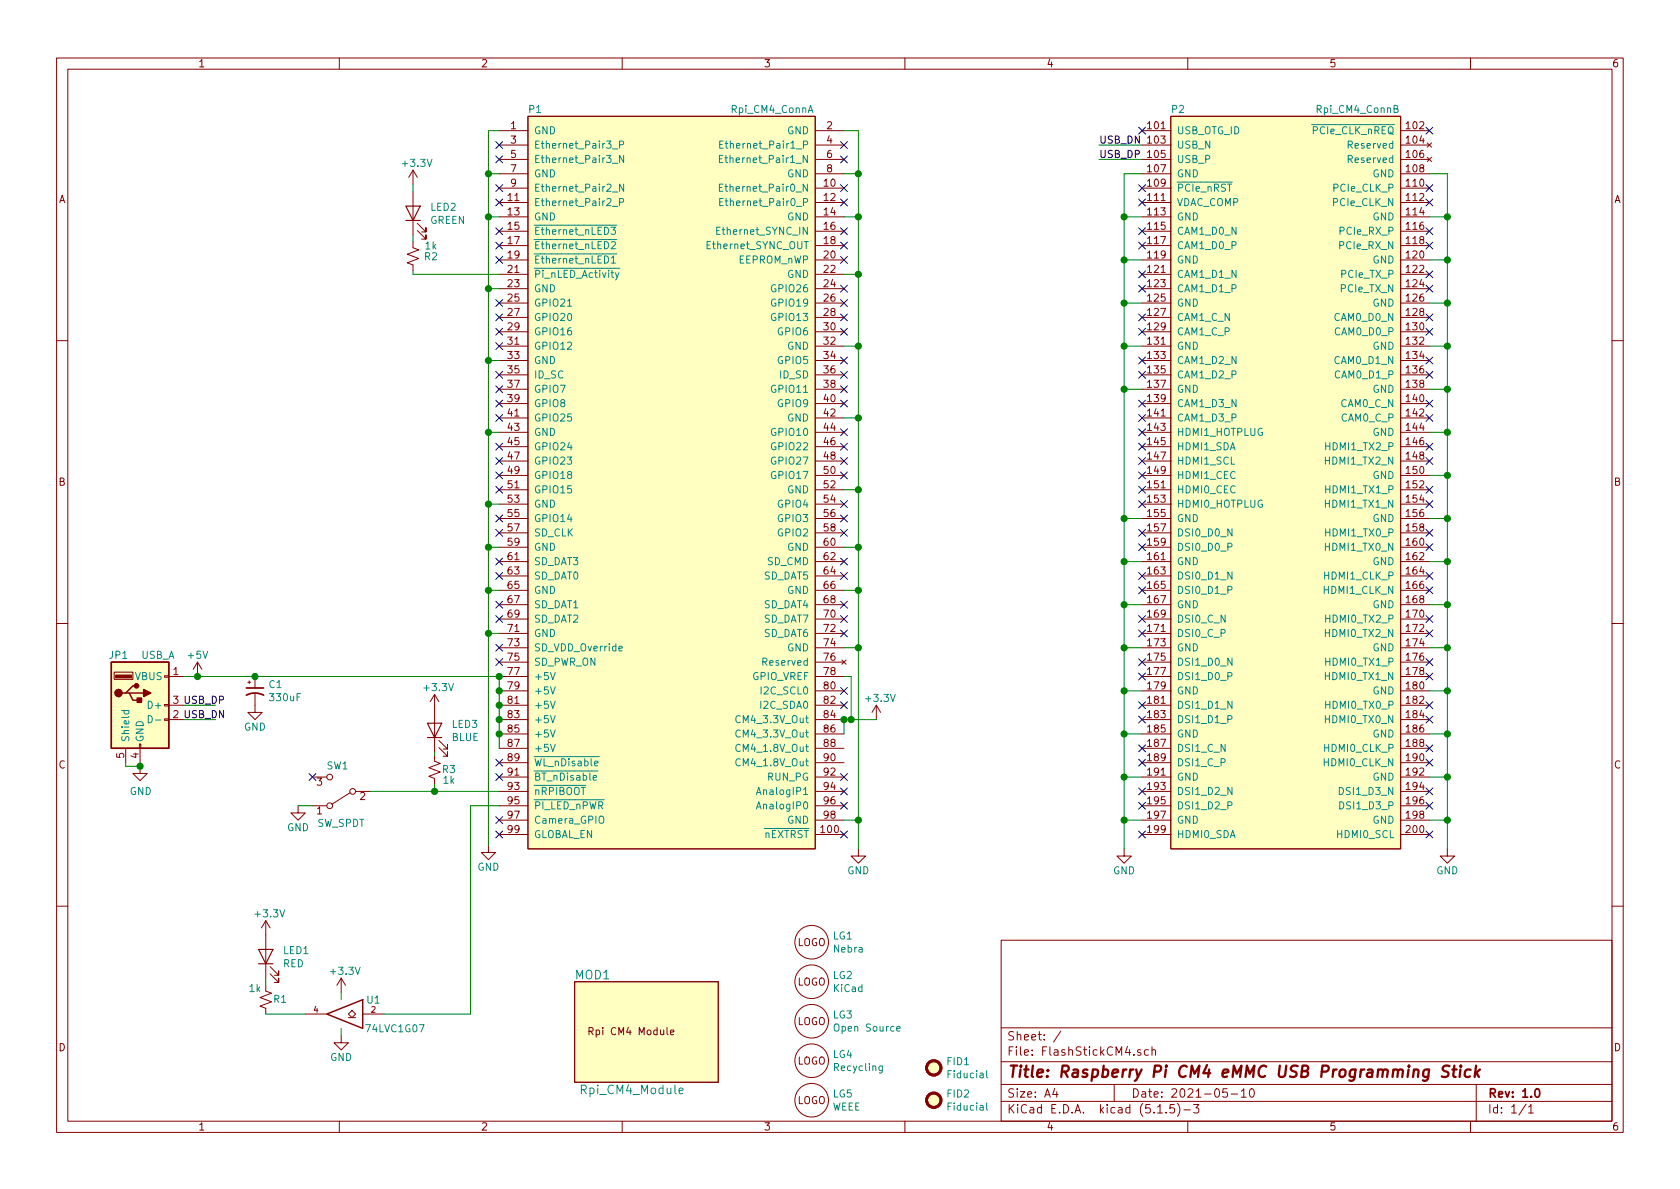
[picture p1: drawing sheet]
EESchema Schematic File Version 4
EELAYER 30 0
EELAYER END
$Descr A4 11693 8268
encoding utf-8
Sheet 1 1
Title "Raspberry Pi CM4 eMMC USB Programming Stick"
Date "2021-05-10"
Rev "1.0"
Comp ""
Comment1 ""
Comment2 ""
Comment3 ""
Comment4 ""
$EndDescr
Wire Wire Line
	7950 1100 7650 1100
Wire Wire Line
	7650 1000 7950 1000
Text Label 7650 1000 0    50   ~ 0
USB_DN
Text Label 7650 1100 0    50   ~ 0
USB_DP
$Comp
L FlashStickCM4:Rpi_CM4_ConnB P2
U 1 1
P 7950 900
F 0 "P2" H 8200 1050 50  0000 C CNN
F 1 "Rpi_CM4_ConnB" H 9450 1050 50  0000 C CNN
F 2 "FlashStickCM4:DF40HC(3.0)-100DS-0.4v-CM4B" H 9450 1040 50  0001 C CNN
F 3 "https://www.mouser.com/datasheet/2/185/DF40_CL0594_7710_6_00_2d-1613521.pdf" H 9450 1040 50  0001 C CNN
F 4 "Hirose" H 7950 900 50  0001 C CNN "Manufacturer"
F 5 "DF40HC(3.0)-100DS-0.4V(51" H 7950 900 50  0001 C CNN "Part Number"
F 6 "Board to Board & Mezzanine Connectors 100P 2R 3MM RECPT SMT VERT 0.4MM" H 7950 900 50  0001 C CNN "Description"
F 7 "https://www.mouser.com/ProductDetail/Hirose-Connector/DF40HC30-100DS-04V51?qs=%252BAZVS4b%2FkgIV%252B3vHYy2dCA%3D%3D" H 7950 900 50  0001 C CNN "Supplier Link"
	1    7950 900 
	1    0    0    -1  
$EndComp
Wire Wire Line
	7950 1200 7825 1200
Wire Wire Line
	7825 1200 7825 1500
Wire Wire Line
	7950 1500 7825 1500
Connection ~ 7825 1500
Wire Wire Line
	7825 1500 7825 1800
Wire Wire Line
	7950 1800 7825 1800
Connection ~ 7825 1800
Wire Wire Line
	7825 1800 7825 2100
Wire Wire Line
	7950 2100 7825 2100
Connection ~ 7825 2100
Wire Wire Line
	7825 2100 7825 2400
Wire Wire Line
	7950 2400 7825 2400
Connection ~ 7825 2400
Wire Wire Line
	7825 2400 7825 2700
Wire Wire Line
	7950 2700 7825 2700
Connection ~ 7825 2700
Wire Wire Line
	7825 2700 7825 3600
Wire Wire Line
	7950 3600 7825 3600
Connection ~ 7825 3600
Wire Wire Line
	7825 3600 7825 3900
Wire Wire Line
	7950 3900 7825 3900
Connection ~ 7825 3900
Wire Wire Line
	7825 3900 7825 4200
Wire Wire Line
	7950 4500 7825 4500
Connection ~ 7825 4500
Wire Wire Line
	7825 4500 7825 4800
Wire Wire Line
	7950 4200 7825 4200
Connection ~ 7825 4200
Wire Wire Line
	7825 4200 7825 4500
Wire Wire Line
	7950 4800 7825 4800
Connection ~ 7825 4800
Wire Wire Line
	7825 4800 7825 5100
Wire Wire Line
	7950 5100 7825 5100
Connection ~ 7825 5100
Wire Wire Line
	7825 5100 7825 5400
Wire Wire Line
	7950 5400 7825 5400
Connection ~ 7825 5400
Wire Wire Line
	7825 5400 7825 5700
Wire Wire Line
	7950 5700 7825 5700
Connection ~ 7825 5700
Wire Wire Line
	7825 5700 7825 5900
$Comp
L power:GND #PWR019
U 1 1
P 7825 5900
F 0 "#PWR019" H 7825 5650 50  0001 C CNN
F 1 "GND" H 7825 5750 50  0000 C CNN
F 2 "" H 7825 5900 50  0001 C CNN
F 3 "" H 7825 5900 50  0001 C CNN
	1    7825 5900
	1    0    0    -1  
$EndComp
Wire Wire Line
	9950 1200 10075 1200
Wire Wire Line
	10075 1200 10075 1500
Wire Wire Line
	9950 1500 10075 1500
Connection ~ 10075 1500
Wire Wire Line
	10075 1500 10075 1800
Wire Wire Line
	9950 1800 10075 1800
Connection ~ 10075 1800
Wire Wire Line
	10075 1800 10075 2100
Wire Wire Line
	9950 2100 10075 2100
Connection ~ 10075 2100
Wire Wire Line
	10075 2100 10075 2400
Wire Wire Line
	9950 2400 10075 2400
Connection ~ 10075 2400
Wire Wire Line
	10075 2400 10075 2700
Wire Wire Line
	9950 2700 10075 2700
Connection ~ 10075 2700
Wire Wire Line
	10075 2700 10075 3000
Wire Wire Line
	9950 3000 10075 3000
Connection ~ 10075 3000
Wire Wire Line
	10075 3000 10075 3300
Wire Wire Line
	9950 3300 10075 3300
Connection ~ 10075 3300
Wire Wire Line
	10075 3300 10075 3600
Wire Wire Line
	9950 3600 10075 3600
Connection ~ 10075 3600
Wire Wire Line
	10075 3600 10075 3900
Wire Wire Line
	9950 3900 10075 3900
Connection ~ 10075 3900
Wire Wire Line
	10075 3900 10075 4200
Wire Wire Line
	9950 4200 10075 4200
Connection ~ 10075 4200
Wire Wire Line
	10075 4200 10075 4500
Wire Wire Line
	9950 4500 10075 4500
Connection ~ 10075 4500
Wire Wire Line
	10075 4500 10075 4800
Wire Wire Line
	9950 4800 10075 4800
Connection ~ 10075 4800
Wire Wire Line
	10075 4800 10075 5100
Wire Wire Line
	9950 5100 10075 5100
Connection ~ 10075 5100
Wire Wire Line
	10075 5100 10075 5400
Wire Wire Line
	9950 5400 10075 5400
Connection ~ 10075 5400
Wire Wire Line
	10075 5400 10075 5700
Wire Wire Line
	9950 5700 10075 5700
Connection ~ 10075 5700
Wire Wire Line
	10075 5700 10075 5900
$Comp
L power:GND #PWR020
U 1 1
P 10075 5900
F 0 "#PWR020" H 10075 5650 50  0001 C CNN
F 1 "GND" H 10075 5750 50  0000 C CNN
F 2 "" H 10075 5900 50  0001 C CNN
F 3 "" H 10075 5900 50  0001 C CNN
	1    10075 5900
	1    0    0    -1  
$EndComp
$Comp
L FlashStickCM4:Rpi_CM4_Module MOD1
U 1 1
P 4000 6825
F 0 "MOD1" H 4125 6875 60  0000 C CNN
F 1 "Rpi_CM4_Module" H 4400 6075 60  0000 C CNN
F 2 "FlashStickCM4:RPi_Compute_Module_4" H 4200 6875 60  0001 L CNN
F 3 "https://datasheets.raspberrypi.org/cm4/cm4-datasheet.pdf" H 4200 6675 60  0001 L CNN
F 4 "Raspberry COMPUTE 4, 2GB RAM, 32GB EMMC, WIFI" H 4000 6825 50  0001 C CNN "Description"
F 5 "Raspberry Pi" H 4000 6825 50  0001 C CNN "Manufacturer"
F 6 "SC0278" H 4000 6825 50  0001 C CNN "Part Number"
F 7 "https://www.digikey.com/en/products/detail/raspberry-pi/SC0278/13530937" H 4000 6825 50  0001 C CNN "Supplier Link"
	1    4000 6825
	1    0    0    -1  
$EndComp
Wire Wire Line
	3475 900  3400 900 
Wire Wire Line
	3400 900  3400 1200
Wire Wire Line
	3475 1200 3400 1200
Connection ~ 3400 1200
Wire Wire Line
	3400 1200 3400 1500
Wire Wire Line
	3475 1500 3400 1500
Connection ~ 3400 1500
Wire Wire Line
	3400 1500 3400 2000
Wire Wire Line
	3475 2000 3400 2000
Connection ~ 3400 2000
Wire Wire Line
	3400 2000 3400 2500
Wire Wire Line
	3475 2500 3400 2500
Connection ~ 3400 2500
Wire Wire Line
	3400 2500 3400 3000
Wire Wire Line
	3475 3000 3400 3000
Connection ~ 3400 3000
Wire Wire Line
	3400 3000 3400 3500
Wire Wire Line
	3475 3500 3400 3500
Connection ~ 3400 3500
Wire Wire Line
	3400 3500 3400 3800
Wire Wire Line
	3475 3800 3400 3800
Connection ~ 3400 3800
Wire Wire Line
	3400 3800 3400 4100
Wire Wire Line
	3475 4100 3400 4100
Connection ~ 3400 4100
Wire Wire Line
	3400 4100 3400 4400
Wire Wire Line
	3475 4400 3400 4400
Connection ~ 3400 4400
Wire Wire Line
	3400 4400 3400 5875
$Comp
L power:GND #PWR014
U 1 1
P 3400 5875
F 0 "#PWR014" H 3400 5625 50  0001 C CNN
F 1 "GND" H 3400 5725 50  0000 C CNN
F 2 "" H 3400 5875 50  0001 C CNN
F 3 "" H 3400 5875 50  0001 C CNN
	1    3400 5875
	1    0    0    -1  
$EndComp
Wire Wire Line
	5875 900  5975 900 
Wire Wire Line
	5975 900  5975 1200
Wire Wire Line
	5875 1200 5975 1200
Connection ~ 5975 1200
Wire Wire Line
	5975 1200 5975 1500
Wire Wire Line
	5875 1500 5975 1500
Connection ~ 5975 1500
Wire Wire Line
	5975 1500 5975 1900
Wire Wire Line
	5875 1900 5975 1900
Connection ~ 5975 1900
Wire Wire Line
	5975 1900 5975 2400
Wire Wire Line
	5875 2400 5975 2400
Connection ~ 5975 2400
Wire Wire Line
	5975 2400 5975 2900
Wire Wire Line
	5875 2900 5975 2900
Connection ~ 5975 2900
Wire Wire Line
	5975 2900 5975 3400
Wire Wire Line
	5875 3400 5975 3400
Connection ~ 5975 3400
Wire Wire Line
	5975 3400 5975 3800
Wire Wire Line
	5875 3800 5975 3800
Connection ~ 5975 3800
Wire Wire Line
	5975 3800 5975 4100
Wire Wire Line
	5875 4100 5975 4100
Connection ~ 5975 4100
Wire Wire Line
	5975 4100 5975 4500
Wire Wire Line
	5875 4500 5975 4500
Connection ~ 5975 4500
Wire Wire Line
	5975 4500 5975 5700
Wire Wire Line
	5875 5700 5975 5700
Connection ~ 5975 5700
Wire Wire Line
	5975 5700 5975 5900
$Comp
L power:GND #PWR016
U 1 1
P 5975 5900
F 0 "#PWR016" H 5975 5650 50  0001 C CNN
F 1 "GND" H 5975 5750 50  0000 C CNN
F 2 "" H 5975 5900 50  0001 C CNN
F 3 "" H 5975 5900 50  0001 C CNN
	1    5975 5900
	1    0    0    -1  
$EndComp
$Comp
L Device:LED LED2
U 1 1
P 2875 1475
F 0 "LED2" V 2914 1357 50  0000 R CNN
F 1 "GREEN" V 2823 1357 50  0000 R CNN
F 2 "LED_SMD:LED_0603_1608Metric" H 2875 1475 50  0001 C CNN
F 3 "https://www.we-online.de/katalog/datasheet/150060BS75000.pdf" H 2875 1475 50  0001 C CNN
F 4 "Green 570nm LED Indication - Discrete 2V 0603 (1608 Metric)" H 2875 1475 50  0001 C CNN "Description"
F 5 "Würth Elektronik" H 2875 1475 50  0001 C CNN "Manufacturer"
F 6 "150060VS75000" H 2875 1475 50  0001 C CNN "Part Number"
F 7 "https://www.digikey.com/en/products/detail/w%C3%BCrth-elektronik/150060VS75000/4489906" H 2875 1475 50  0001 C CNN "Supplier Link"
	1    2875 1475
	0    -1   -1   0   
$EndComp
$Comp
L Device:R_Small_US R2
U 1 1
P 2875 1775
F 0 "R2" H 3000 1775 50  0000 C CNN
F 1 "1k" H 3000 1850 50  0000 C CNN
F 2 "Resistor_SMD:R_0603_1608Metric" H 2875 1775 50  0001 C CNN
F 3 "https://www.vishay.com/docs/28773/crcwce3.pdf" H 2875 1775 50  0001 C CNN
F 4 "±1% 0.1W, 1/10W Chip Resistor 0603 (1608 Metric) - Thick Film" H 2875 1775 50  0001 C CNN "Description"
F 5 "Vishay Dale" H 2875 1775 50  0001 C CNN "Manufacturer"
F 6 "CRCW06031K00FKEAC" H 2875 1775 50  0001 C CNN "Part Number"
F 7 "https://www.digikey.com/en/products/detail/vishay-dale/CRCW06031K00FKEAC/7928371" H 2875 1775 50  0001 C CNN "Supplier Link"
	1    2875 1775
	1    0    0    -1  
$EndComp
$Comp
L power:+3.3V #PWR017
U 1 1
P 6100 5000
F 0 "#PWR017" H 6100 4850 50  0001 C CNN
F 1 "+3.3V" H 6125 5150 50  0000 C CNN
F 2 "" H 6100 5000 50  0001 C CNN
F 3 "" H 6100 5000 50  0001 C CNN
	1    6100 5000
	1    0    0    -1  
$EndComp
Wire Wire Line
	5875 5000 5925 5000
$Comp
L power:+3.3V #PWR012
U 1 1
P 2875 1275
F 0 "#PWR012" H 2875 1125 50  0001 C CNN
F 1 "+3.3V" H 2900 1425 50  0000 C CNN
F 2 "" H 2875 1275 50  0001 C CNN
F 3 "" H 2875 1275 50  0001 C CNN
	1    2875 1275
	1    0    0    -1  
$EndComp
Wire Wire Line
	2875 1275 2875 1325
Wire Wire Line
	2875 1675 2875 1625
Wire Wire Line
	3475 1900 2875 1900
Wire Wire Line
	2875 1900 2875 1875
Wire Wire Line
	3475 5600 3275 5600
$Comp
L power:+3.3V #PWR013
U 1 1
P 3025 4925
F 0 "#PWR013" H 3025 4775 50  0001 C CNN
F 1 "+3.3V" H 3050 5075 50  0000 C CNN
F 2 "" H 3025 4925 50  0001 C CNN
F 3 "" H 3025 4925 50  0001 C CNN
	1    3025 4925
	1    0    0    -1  
$EndComp
$Comp
L Connector:USB_A JP1
U 1 1
P 975 4900
F 0 "JP1" H 825 5250 50  0000 C CNN
F 1 "USB_A" H 1100 5250 50  0000 C CNN
F 2 "FlashStickCM4:USB_A_H_PLUG_CNCTech_TH" H 1125 4850 50  0001 C CNN
F 3 "https://media.digikey.com/pdf/Data%20Sheets/CNC%20Tech%20PDFs/1002-015-01001.pdf" H 1125 4850 50  0001 C CNN
F 4 "USB-A (USB TYPE-A) USB 2.0 Plug Connector 4 Position Through Hole, Right Angle" H 975 4900 50  0001 C CNN "Description"
F 5 "CNC Tech" H 975 4900 50  0001 C CNN "Manufacturer"
F 6 "1002-015-01001" H 975 4900 50  0001 C CNN "Part Number"
F 7 "https://www.digikey.com/en/products/detail/cnc-tech/1002-015-01001/3064751" H 975 4900 50  0001 C CNN "Supplier Link"
	1    975  4900
	1    0    0    -1  
$EndComp
$Comp
L power:GND #PWR01
U 1 1
P 975 5325
F 0 "#PWR01" H 975 5075 50  0001 C CNN
F 1 "GND" H 980 5152 50  0000 C CNN
F 2 "" H 975 5325 50  0001 C CNN
F 3 "" H 975 5325 50  0001 C CNN
	1    975  5325
	1    0    0    -1  
$EndComp
Wire Wire Line
	975  5300 975  5325
Wire Wire Line
	975  5325 875  5325
Wire Wire Line
	875  5325 875  5300
Connection ~ 975  5325
Wire Wire Line
	1275 4900 1500 4900
Wire Wire Line
	1275 5000 1500 5000
Text Label 1275 4900 0    50   ~ 0
USB_DP
Text Label 1275 5000 0    50   ~ 0
USB_DN
$Comp
L power:+5V #PWR02
U 1 1
P 1375 4700
F 0 "#PWR02" H 1375 4550 50  0001 C CNN
F 1 "+5V" H 1375 4850 50  0000 C CNN
F 2 "" H 1375 4700 50  0001 C CNN
F 3 "" H 1375 4700 50  0001 C CNN
	1    1375 4700
	1    0    0    -1  
$EndComp
Wire Wire Line
	1275 4700 1375 4700
Wire Wire Line
	1375 4700 1775 4700
Connection ~ 1375 4700
$Comp
L Device:CP1_Small C1
U 1 1
P 1775 4800
F 0 "C1" H 1866 4846 50  0000 L CNN
F 1 "330uF" H 1866 4755 50  0000 L CNN
F 2 "Capacitor_SMD:CP_Elec_6.3x5.9" H 1775 4800 50  0001 C CNN
F 3 "~" H 1775 4800 50  0001 C CNN
F 4 "ALUM POLY 330UF 20% 6.3V SMD" H 1775 4800 50  0001 C CNN "Description"
F 5 "Panasonic" H 1775 4800 50  0001 C CNN "Manufacturer"
F 6 "6SVPC330M" H 1775 4800 50  0001 C CNN "Part Number"
F 7 "https://www.digikey.com/en/products/detail/panasonic-electronic-components/6SVPC330M/4204943" H 1775 4800 50  0001 C CNN "Supplier Link"
	1    1775 4800
	1    0    0    -1  
$EndComp
$Comp
L power:GND #PWR03
U 1 1
P 1775 4900
F 0 "#PWR03" H 1775 4650 50  0001 C CNN
F 1 "GND" H 1775 4750 50  0000 C CNN
F 2 "" H 1775 4900 50  0001 C CNN
F 3 "" H 1775 4900 50  0001 C CNN
	1    1775 4900
	1    0    0    -1  
$EndComp
Connection ~ 1775 4700
Wire Wire Line
	1775 4700 3475 4700
$Comp
L Device:LED LED1
U 1 1
P 1850 6650
F 0 "LED1" V 1889 6532 50  0000 R CNN
F 1 "RED" V 1798 6532 50  0000 R CNN
F 2 "LED_SMD:LED_0603_1608Metric" H 1850 6650 50  0001 C CNN
F 3 "https://www.we-online.de/katalog/datasheet/150060RS75000.pdf" H 1850 6650 50  0001 C CNN
F 4 "Red 625nm LED Indication - Discrete 2V 0603 (1608 Metric)" H 1850 6650 50  0001 C CNN "Description"
F 5 "Würth Elektronik" H 1850 6650 50  0001 C CNN "Manufacturer"
F 6 "150060RS75000" H 1850 6650 50  0001 C CNN "Part Number"
F 7 "https://www.digikey.com/en/products/detail/w%C3%BCrth-elektronik/150060RS75000/4489901" H 1850 6650 50  0001 C CNN "Supplier Link"
	1    1850 6650
	0    -1   -1   0   
$EndComp
$Comp
L Device:R_Small_US R1
U 1 1
P 1850 6950
F 0 "R1" H 1750 6950 50  0000 C CNN
F 1 "1k" H 1925 6875 50  0000 C CNN
F 2 "Resistor_SMD:R_0603_1608Metric" H 1850 6950 50  0001 C CNN
F 3 "https://www.vishay.com/docs/28773/crcwce3.pdf" H 1850 6950 50  0001 C CNN
F 4 "±1% 0.1W, 1/10W Chip Resistor 0603 (1608 Metric) - Thick Film" H 1850 6950 50  0001 C CNN "Description"
F 5 "Vishay Dale" H 1850 6950 50  0001 C CNN "Manufacturer"
F 6 "CRCW06031K00FKEAC" H 1850 6950 50  0001 C CNN "Part Number"
F 7 "https://www.digikey.com/en/products/detail/vishay-dale/CRCW06031K00FKEAC/7928371" H 1850 6950 50  0001 C CNN "Supplier Link"
	1    1850 6950
	-1   0    0    1   
$EndComp
$Comp
L 74xGxx:74LVC1G07 U1
U 1 1
P 2375 7050
F 0 "U1" H 2150 7150 50  0000 C CNN
F 1 "74LVC1G07" H 2000 6950 50  0000 C CNN
F 2 "Package_TO_SOT_SMD:SOT-353_SC-70-5" H 2375 7050 50  0001 C CNN
F 3 "https://www.diodes.com/assets/Datasheets/74LVC1G07.pdf" H 2375 7050 50  0001 C CNN
F 4 "Buffer, Non-Inverting Element 1 Bit per Element Open Drain Output SOT-353" H 2375 7050 50  0001 C CNN "Description"
F 5 "Diodes Incorporated" H 2375 7050 50  0001 C CNN "Manufacturer"
F 6 "74LVC1G07SE-7" H 2375 7050 50  0001 C CNN "Part Number"
F 7 "https://www.digikey.com/en/products/detail/diodes-incorporated/74LVC1G07SE-7/2356534" H 2375 7050 50  0001 C CNN "Supplier Link"
	1    2375 7050
	-1   0    0    -1  
$EndComp
$Comp
L power:+3.3V #PWR04
U 1 1
P 1850 6500
F 0 "#PWR04" H 1850 6350 50  0001 C CNN
F 1 "+3.3V" H 1875 6650 50  0000 C CNN
F 2 "" H 1850 6500 50  0001 C CNN
F 3 "" H 1850 6500 50  0001 C CNN
	1    1850 6500
	1    0    0    -1  
$EndComp
Wire Wire Line
	1850 6800 1850 6850
Wire Wire Line
	1850 7050 2125 7050
$Comp
L power:GND #PWR09
U 1 1
P 2375 7200
F 0 "#PWR09" H 2375 6950 50  0001 C CNN
F 1 "GND" H 2375 7050 50  0000 C CNN
F 2 "" H 2375 7200 50  0001 C CNN
F 3 "" H 2375 7200 50  0001 C CNN
	1    2375 7200
	1    0    0    -1  
$EndComp
Wire Wire Line
	2375 7150 2375 7200
$Comp
L power:+3.3V #PWR08
U 1 1
P 2375 6900
F 0 "#PWR08" H 2375 6750 50  0001 C CNN
F 1 "+3.3V" H 2400 7050 50  0000 C CNN
F 2 "" H 2375 6900 50  0001 C CNN
F 3 "" H 2375 6900 50  0001 C CNN
	1    2375 6900
	1    0    0    -1  
$EndComp
Wire Wire Line
	2375 6900 2375 6950
$Comp
L Device:LED LED3
U 1 1
P 3025 5075
F 0 "LED3" V 3064 4958 50  0000 R CNN
F 1 "BLUE" V 2973 4958 50  0000 R CNN
F 2 "LED_SMD:LED_0603_1608Metric" H 3025 5075 50  0001 C CNN
F 3 "https://www.we-online.de/katalog/datasheet/150060BS75000.pdf" H 3025 5075 50  0001 C CNN
F 4 "Blue 470nm LED Indication - Discrete 3.2V 0603 (1608 Metric)" H 3025 5075 50  0001 C CNN "Description"
F 5 "Würth Elektronik" H 3025 5075 50  0001 C CNN "Manufacturer"
F 6 "150060BS75000" H 3025 5075 50  0001 C CNN "Part Number"
F 7 "https://www.digikey.com/en/products/detail/w%C3%BCrth-elektronik/150060BS75000/4489895" H 3025 5075 50  0001 C CNN "Supplier Link"
	1    3025 5075
	0    -1   -1   0   
$EndComp
$Comp
L Device:R_Small_US R3
U 1 1
P 3025 5350
F 0 "R3" H 2925 5350 50  0000 C CNN
F 1 "1k" H 2925 5425 50  0000 C CNN
F 2 "Resistor_SMD:R_0603_1608Metric" H 3025 5350 50  0001 C CNN
F 3 "https://www.vishay.com/docs/28773/crcwce3.pdf" H 3025 5350 50  0001 C CNN
F 4 "±1% 0.1W, 1/10W Chip Resistor 0603 (1608 Metric) - Thick Film" H 3025 5350 50  0001 C CNN "Description"
F 5 "Vishay Dale" H 3025 5350 50  0001 C CNN "Manufacturer"
F 6 "CRCW06031K00FKEAC" H 3025 5350 50  0001 C CNN "Part Number"
F 7 "https://www.digikey.com/en/products/detail/vishay-dale/CRCW06031K00FKEAC/7928371" H 3025 5350 50  0001 C CNN "Supplier Link"
	1    3025 5350
	-1   0    0    1   
$EndComp
Wire Wire Line
	3025 5450 3025 5500
Wire Wire Line
	3025 5250 3025 5225
$Comp
L power:GND #PWR06
U 1 1
P 2075 5600
F 0 "#PWR06" H 2075 5350 50  0001 C CNN
F 1 "GND" H 2075 5450 50  0000 C CNN
F 2 "" H 2075 5600 50  0001 C CNN
F 3 "" H 2075 5600 50  0001 C CNN
	1    2075 5600
	1    0    0    -1  
$EndComp
Connection ~ 3025 5500
Wire Wire Line
	3025 5500 3475 5500
Wire Wire Line
	3275 5600 3275 7050
Wire Wire Line
	2675 7050 3275 7050
$Comp
L Switch:SW_SPDT SW1
U 1 1
P 2375 5500
F 0 "SW1" H 2400 5325 50  0000 C CNN
F 1 "SW_SPDT" H 2375 5725 50  0000 C CNN
F 2 "FlashStickCM4:SW_SPDT_CL-SB-12B" H 2375 5500 50  0001 C CNN
F 3 "https://www.nidec-copal-electronics.com/e/catalog/switch/cl-sb.pdf" H 2375 5500 50  0001 C CNN
F 4 "Slide Switch SPDT Surface Mount" H 2375 5500 50  0001 C CNN "Description"
F 5 "Nidec Copal Electronics" H 2375 5500 50  0001 C CNN "Manufacturer"
F 6 "CL-SB-12B-01T" H 2375 5500 50  0001 C CNN "Part Number"
F 7 "https://www.digikey.com/en/products/detail/nidec-copal-electronics/CL-SB-12B-01T/3507823" H 2375 5500 50  0001 C CNN "Supplier Link"
	1    2375 5500
	-1   0    0    1   
$EndComp
Wire Wire Line
	2175 5600 2075 5600
Wire Wire Line
	2575 5500 3025 5500
NoConn ~ 2175 5400
NoConn ~ 5875 1000
NoConn ~ 5875 1100
NoConn ~ 5875 1300
NoConn ~ 5875 1400
NoConn ~ 5875 1600
NoConn ~ 5875 1700
NoConn ~ 5875 1800
NoConn ~ 5875 2000
NoConn ~ 5875 2100
NoConn ~ 5875 2200
NoConn ~ 5875 2300
NoConn ~ 5875 2500
NoConn ~ 5875 2600
NoConn ~ 5875 2700
NoConn ~ 5875 2800
NoConn ~ 5875 3000
NoConn ~ 5875 3100
NoConn ~ 5875 3200
NoConn ~ 5875 3300
NoConn ~ 5875 3500
NoConn ~ 5875 3600
NoConn ~ 5875 3700
NoConn ~ 5875 3900
NoConn ~ 5875 4000
NoConn ~ 5875 4200
NoConn ~ 5875 4300
NoConn ~ 5875 4400
NoConn ~ 5875 4800
NoConn ~ 5875 4900
NoConn ~ 5875 5400
NoConn ~ 5875 5500
NoConn ~ 5875 5600
NoConn ~ 5875 5800
NoConn ~ 3475 1000
NoConn ~ 3475 1100
NoConn ~ 3475 1300
NoConn ~ 3475 1400
NoConn ~ 3475 1600
NoConn ~ 3475 1700
NoConn ~ 3475 1800
NoConn ~ 3475 2100
NoConn ~ 3475 2200
NoConn ~ 3475 2300
NoConn ~ 3475 2400
NoConn ~ 3475 2600
NoConn ~ 3475 2700
NoConn ~ 3475 2800
NoConn ~ 3475 2900
NoConn ~ 3475 3100
NoConn ~ 3475 3200
NoConn ~ 3475 3300
NoConn ~ 3475 3400
NoConn ~ 3475 3600
NoConn ~ 3475 3700
NoConn ~ 3475 3900
NoConn ~ 3475 4000
NoConn ~ 3475 4200
NoConn ~ 3475 4300
NoConn ~ 3475 4500
NoConn ~ 3475 4600
NoConn ~ 3475 5300
NoConn ~ 3475 5400
NoConn ~ 3475 5700
NoConn ~ 3475 5800
NoConn ~ 7950 900 
NoConn ~ 7950 1300
NoConn ~ 7950 1400
NoConn ~ 7950 1600
NoConn ~ 7950 1700
NoConn ~ 7950 1900
NoConn ~ 7950 2000
NoConn ~ 7950 2200
NoConn ~ 7950 2300
NoConn ~ 7950 2500
NoConn ~ 7950 2600
NoConn ~ 7950 2800
NoConn ~ 7950 2900
NoConn ~ 7950 3000
NoConn ~ 7950 3100
NoConn ~ 7950 3200
NoConn ~ 7950 3300
NoConn ~ 7950 3400
NoConn ~ 7950 3500
NoConn ~ 7950 3700
NoConn ~ 7950 3800
NoConn ~ 7950 4000
NoConn ~ 7950 4100
NoConn ~ 7950 4300
NoConn ~ 7950 4400
NoConn ~ 7950 4600
NoConn ~ 7950 4700
NoConn ~ 7950 4900
NoConn ~ 7950 5000
NoConn ~ 7950 5200
NoConn ~ 7950 5300
NoConn ~ 7950 5500
NoConn ~ 7950 5600
NoConn ~ 7950 5800
NoConn ~ 9950 5800
NoConn ~ 9950 5600
NoConn ~ 9950 5500
NoConn ~ 9950 5300
NoConn ~ 9950 5200
NoConn ~ 9950 5000
NoConn ~ 9950 4900
NoConn ~ 9950 4700
NoConn ~ 9950 4600
NoConn ~ 9950 4400
NoConn ~ 9950 4300
NoConn ~ 9950 4100
NoConn ~ 9950 4000
NoConn ~ 9950 3800
NoConn ~ 9950 3700
NoConn ~ 9950 3500
NoConn ~ 9950 3400
NoConn ~ 9950 3200
NoConn ~ 9950 3100
NoConn ~ 9950 2900
NoConn ~ 9950 2800
NoConn ~ 9950 2600
NoConn ~ 9950 2500
NoConn ~ 9950 2300
NoConn ~ 9950 2200
NoConn ~ 9950 2000
NoConn ~ 9950 1900
NoConn ~ 9950 1700
NoConn ~ 9950 1600
NoConn ~ 9950 1400
NoConn ~ 9950 1300
NoConn ~ 9950 900 
$Comp
L FlashStickCM4:Logo LG1
U 1 1
P 5650 6550
F 0 "LG1" H 5795 6596 50  0000 L CNN
F 1 "Nebra" H 5795 6505 50  0000 L CNN
F 2 "FlashStickCM4:nebra" H 5430 6540 50  0001 C CNN
F 3 "" H 5430 6540 50  0001 C CNN
	1    5650 6550
	1    0    0    -1  
$EndComp
$Comp
L FlashStickCM4:Logo LG2
U 1 1
P 5650 6825
F 0 "LG2" H 5795 6871 50  0000 L CNN
F 1 "KiCad" H 5795 6780 50  0000 L CNN
F 2 "FlashStickCM4:Logo_KiCad" H 5430 6815 50  0001 C CNN
F 3 "" H 5430 6815 50  0001 C CNN
	1    5650 6825
	1    0    0    -1  
$EndComp
$Comp
L FlashStickCM4:Logo LG3
U 1 1
P 5650 7100
F 0 "LG3" H 5795 7146 50  0000 L CNN
F 1 "Open Source" H 5795 7055 50  0000 L CNN
F 2 "FlashStickCM4:open_source" H 5430 7090 50  0001 C CNN
F 3 "" H 5430 7090 50  0001 C CNN
	1    5650 7100
	1    0    0    -1  
$EndComp
$Comp
L FlashStickCM4:Logo LG4
U 1 1
P 5650 7375
F 0 "LG4" H 5795 7421 50  0000 L CNN
F 1 "Recycling" H 5795 7330 50  0000 L CNN
F 2 "FlashStickCM4:Logo_Recycling" H 5430 7365 50  0001 C CNN
F 3 "" H 5430 7365 50  0001 C CNN
	1    5650 7375
	1    0    0    -1  
$EndComp
$Comp
L FlashStickCM4:Logo LG5
U 1 1
P 5650 7650
F 0 "LG5" H 5795 7696 50  0000 L CNN
F 1 "WEEE" H 5795 7605 50  0000 L CNN
F 2 "Symbol:WEEE-Logo_4.2x6mm_SilkScreen" H 5430 7640 50  0001 C CNN
F 3 "" H 5430 7640 50  0001 C CNN
	1    5650 7650
	1    0    0    -1  
$EndComp
$Comp
L Mechanical:Fiducial FID1
U 1 1
P 6500 7425
F 0 "FID1" H 6585 7471 50  0000 L CNN
F 1 "Fiducial" H 6585 7380 50  0000 L CNN
F 2 "Fiducial:Fiducial_1.5mm_Mask3mm" H 6500 7425 50  0001 C CNN
F 3 "~" H 6500 7425 50  0001 C CNN
	1    6500 7425
	1    0    0    -1  
$EndComp
$Comp
L Mechanical:Fiducial FID2
U 1 1
P 6500 7650
F 0 "FID2" H 6585 7696 50  0000 L CNN
F 1 "Fiducial" H 6585 7605 50  0000 L CNN
F 2 "Fiducial:Fiducial_1.5mm_Mask3mm" H 6500 7650 50  0001 C CNN
F 3 "~" H 6500 7650 50  0001 C CNN
	1    6500 7650
	1    0    0    -1  
$EndComp
Wire Wire Line
	5875 4700 5925 4700
Wire Wire Line
	5925 4700 5925 5000
Connection ~ 5925 5000
Wire Wire Line
	5925 5000 6100 5000
Wire Wire Line
	5875 5100 5875 5000
$Comp
L FlashStickCM4:Rpi_CM4_ConnA P1
U 1 1
P 3475 900
F 0 "P1" H 3725 1050 50  0000 C CNN
F 1 "Rpi_CM4_ConnA" H 5375 1050 50  0000 C CNN
F 2 "FlashStickCM4:DF40HC(3.0)-100DS-0.4v-CM4A" H 3530 1605 50  0001 C CNN
F 3 "https://www.mouser.com/datasheet/2/185/DF40_CL0594_7710_6_00_2d-1613521.pdf" H 3530 1605 50  0001 C CNN
F 4 "Hirose" H 3475 900 50  0001 C CNN "Manufacturer"
F 5 "DF40HC(3.0)-100DS-0.4V(51" H 3475 900 50  0001 C CNN "Part Number"
F 6 "Board to Board & Mezzanine Connectors 100P 2R 3MM RECPT SMT VERT 0.4MM" H 3475 900 50  0001 C CNN "Description"
F 7 "https://www.mouser.com/ProductDetail/Hirose-Connector/DF40HC30-100DS-04V51?qs=%252BAZVS4b%2FkgIV%252B3vHYy2dCA%3D%3D" H 3475 900 50  0001 C CNN "Supplier Link"
	1    3475 900 
	1    0    0    -1  
$EndComp
Wire Wire Line
	3475 5100 3475 5200
Connection ~ 5875 5000
Wire Wire Line
	3475 5100 3475 5000
Connection ~ 3475 5100
Connection ~ 3475 4700
Connection ~ 3475 4800
Wire Wire Line
	3475 4800 3475 4700
Connection ~ 3475 4900
Wire Wire Line
	3475 4900 3475 4800
Connection ~ 3475 5000
Wire Wire Line
	3475 5000 3475 4900
$EndSCHEMATC
